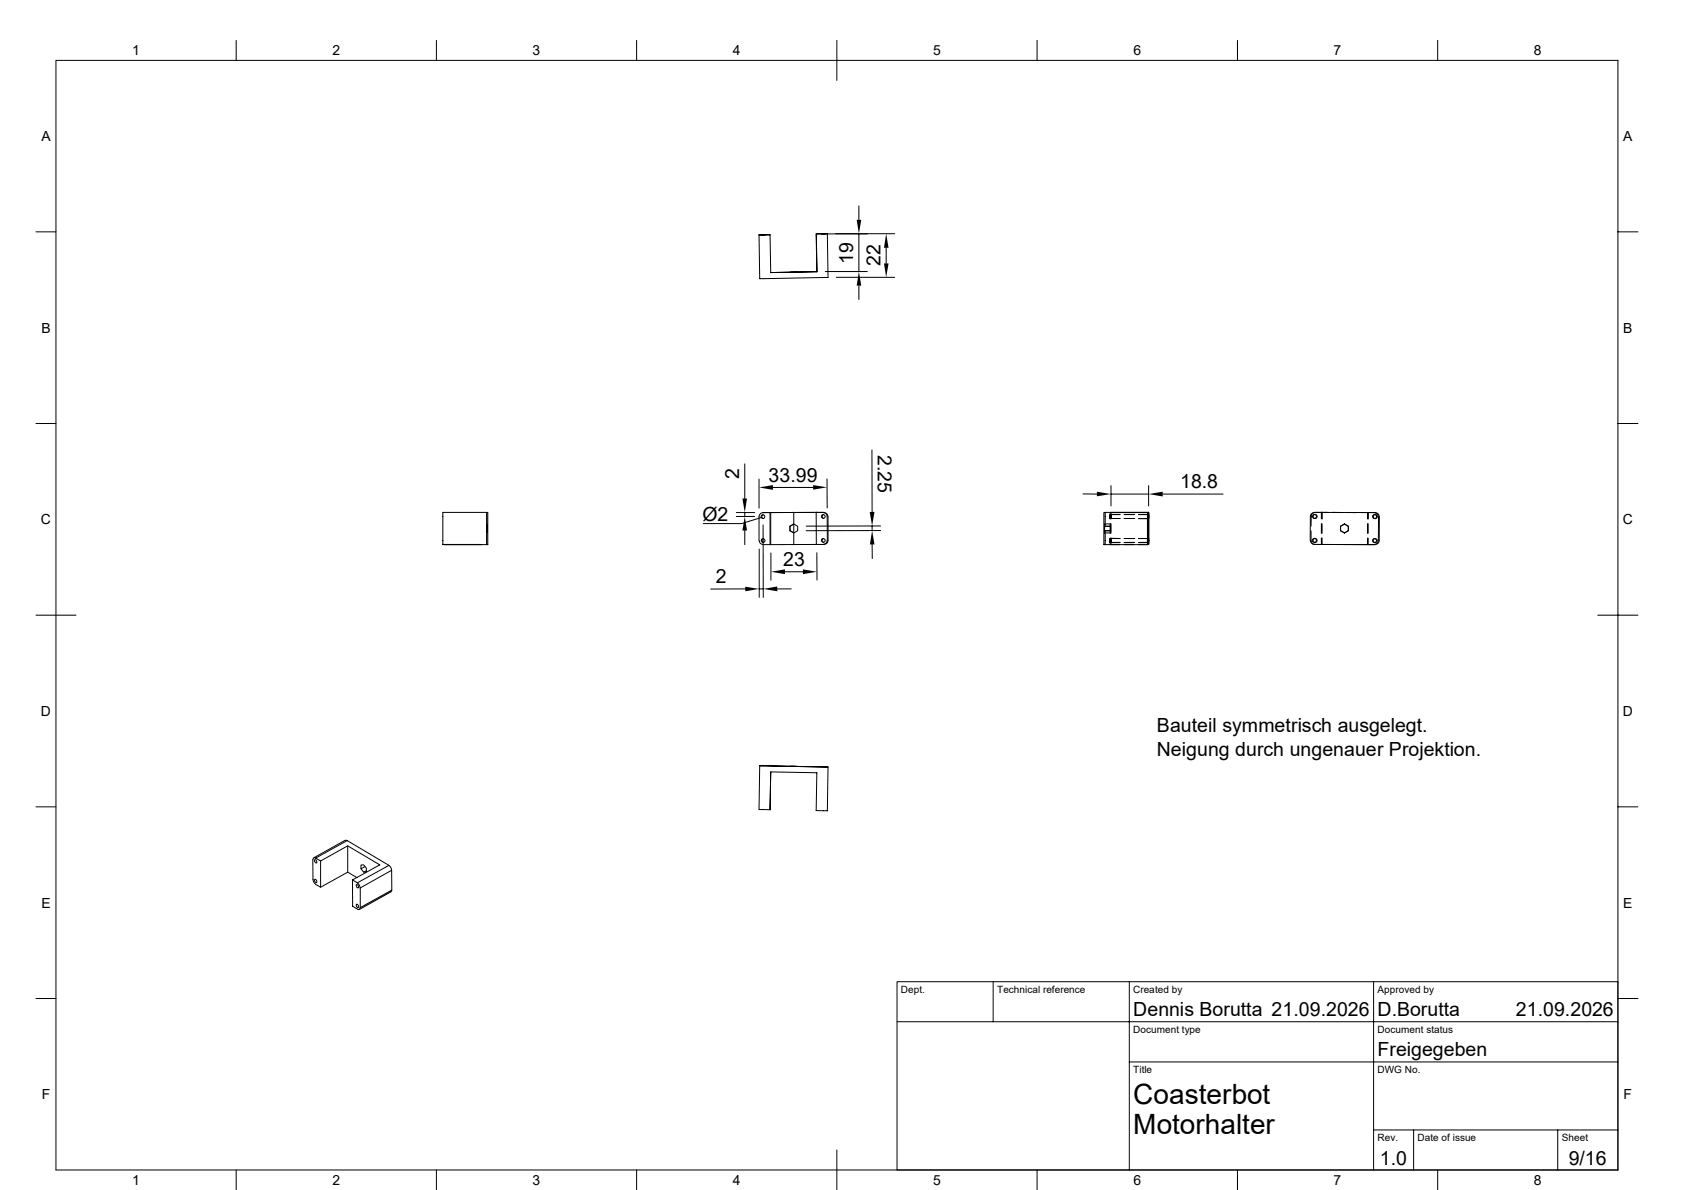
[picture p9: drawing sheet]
<svg xmlns="http://www.w3.org/2000/svg" width="420mm" height="297mm" viewBox="0 0 420 297" stroke-linecap="round" stroke-linejoin="round" font-family="sans-serif">
<g fill="none" stroke="#000" stroke-width=".25">
<path d="M14 15.1h390v276.9h-390zM59 10.1v5M109 10.1v5M159 10.1v5M209 10.1v10M259 10.1v5M309 10.1v5M359 10.1v5M9 57.9h5M189.5 58.6h1zM189.5 58.6h.1M190 58.6h1z"/>
<path d="M190.5 58.6h1.8l.1 9.4 11.6-.2-.2-9.4 .2 9.4M192.3 58.5l-1.8 .1M203.8 58.4l2.8-.1 .2 11-17.1 .3-.2-11M205.1 58.3h1zM214.5 51.4v3.5M214.5 58.4v9.4M223.4 58.3l-17.5 .1M404 57.9h5M197.2 67.9h2zM198.2 67.9h.1M199.2 67.9h.1M204 67.8l-11.6 .2"/>
<path d="M206.1 67.8h10.5M208.8 69.2h14.6M214.5 71.3v3.5M221.3 61.8v3.9M9 105.7h5M186 115.8v8.6M189.5 119.6v7.2M206.5 119.5v7.3M217.7 112.3l.1 15.5M404 105.7h5M110.8 135.9h.1M121.5 127.9h.3v8"/>
<path d="M121.5 127.9v8h.3M121.5 127.9h-10.9v8h11.2M121.6 132.5h.1M121.6 131.4h.1M121.7 130.8v2.2zM183.9 127.9h4.5M183.9 128.9h4.5M186 127.9v1M186 132.4v3.5M189.6 134.9l.1 .5 .8 .5M189.6 137v12.1M190.1 129.2l-4.9 1.5h-9.6"/>
<path d="M190.5 127.9h15.2l.9 .5 .1 .5M190.5 128l-.5 .1-.5 .8v6M190.5 127.9h13.5h-.2v8M190.5 131l.1 18.1M190.6 128.5a.48 .48 0 0 0-.4 .4 .48 .48 0 0 0 .4 .5M190.6 134.5a.48 .48 0 0 0-.4 .4 .48 .48 0 0 0 .4 .5M190.7 128h.1M192.3 127.9v8M192.4 127.9v8M192.5 138v6.8M193 121.7h10M197.2 132.5h.1"/>
<path d="M197.2 131.4h.1M197.2 131.4l1-.6 1 .6v1.1l-1 .5-1-.5zM198.2 130.8l-.9 .6v1.1l.9 .5M198.2 127.8v8.2M203.8 135.9h-13.3M203.8 135.9h2M204 138v6.8M205.6 127.9l.8 .5 .1 .5v6l-.3 .7-.6 .2M205.7 128.4a.48 .48 0 0 0-.4 .5 .48 .48 0 0 0 .4 .5M205.7 134.4a.48 .48 0 0 0-.4 .5 .48 .48 0 0 0 .4 .4M206.8 128.9v6l-.3 .7-.7 .2M217.8 135.9v3.5"/>
<path d="M217.8 131.3v1.1M219.9 132.4l-18.6 .1M219.9 131.3h-18.6M270.4 123.3h3.5M275.7 135.9h10.9M275.7 135.9h.1M275.8 130.8v.6zM275.8 131.4v1.6zM275.8 132.5h1.5M275.8 131.4h1.5M275.8 130.8h1.5M275.8 133h1.5"/>
<path d="M275.9 127.9l-.3 .2 .1 7.8M275.9 127.9h10.9M275.9 127.9l.1 3.4M276 132.5v2.6a.62 .62 0 0 1-.3 .8M277.2 134.4v1zM277.2 128.4v1zM277.2 129.4h2.5M277.2 134.4h2.3M277.2 128.4h2.3M277.2 134.3v1.6h.2M277.2 127.9v1.6M277.2 130.7v2.4"/>
<path d="M277.3 130.8v2.2zM277.4 121.2v5.1M277.4 123.3h9.4M277.4 127.9h9.4v8M277.4 127.9h-.2h9.4v8M277.4 135.9h2.2M277.4 127.9v1.6M277.4 130.7v2.4M277.4 134.3v1.6M277.5 128.4v1zM277.5 134.4v1zM277.5 128.4h2.2"/>
<path d="M277.5 134.4h2.2M279.7 135.4h-2.5M280.7 129.4h2.6M280.7 134.4h2.6M280.7 128.4h2.3M280.8 135.9h2.4M280.9 128.4h2.4M283.3 135.4h-2.6M284.2 134.4h2.6M284.2 128.4h2.4M284.2 129.5h2.4M284.4 135.9h2.4"/>
<path d="M284.5 128.4h2.3M284.5 129.4h2.3M286.6 135.9h.1M286.6 128.4v1.1zM286.6 134.4v1zM286.6 127.9v8M286.8 121.2v5.1M286.8 128.4v1zM286.8 134.4v1zM286.8 127.9v8M286.8 127.8v.1M286.8 135.8v.1"/>
<path d="M286.8 135.4h-2.6M290.3 123.3h15.1M327.4 132.5v2.4a1.01 1.01 0 0 0 .9 1M328.2 135.4h.1M328.2 135.9h15M328.2 128.4h.2M328.2 129.4h.2M328.2 134.4h.2M328.3 135.8h.1M329.9 129.5v-1.6h.3v1.6M329.9 134.3v1.6h13.5M329.9 130.7v2.4"/>
<path d="M330.1 134.3v1.6h-2M330.1 130.7v2.4M331.6 127.9h-3.2a1.01 1.01 0 0 0-1 1v2.4M332.7 127.9h2.4M334.7 131.4l1-.6 1 .6v1.1l-1 .5-1-.5zM335.7 130.7l-1 .6v1.2l1 .5M335.7 133h.1M335.7 130.8l1 .6v1.1l-1 .5M336.3 127.9h2.4M336.7 131.3v.1M336.7 132.4v.1M339.9 127.9h1.6"/>
<path d="M341.5 127.9h1.9M341.5 127.9v1.6M341.5 130.7v2.4M341.5 134.3v1.6M341.6 130.7v2.4M341.6 134.3v1.6M341.7 127.9v1.6M343.2 135.4h.2M343.2 129.4l.2 .1M343.2 128l.5 .1 .5 .8M343.2 127.9l-15.5 .2-.4 .3-.1 .5v6l.5 .8 .5 .1M343.2 127.9h.3"/>
<path d="M343.2 134.4h.2M343.2 128.4h.2M343.5 128l.6 .3 .3 .6v6l-.1 .5-.9 .5M344.2 128.9v6l-.3 .7-.7 .3M9 153.5h10M186.1 147h-8.6M189.6 147h1M194.1 147h3.5M196 142.7h4.5M398.9 153.5h10.1M189.7 191.1h1zM189.7 191.1l-.2 11h2.8l.1-9.4 11.6 .2-.2 9.4 2.7 .1"/>
<path d="M190.7 191.1l16.1 .3zM192.4 192.7l-.1 9.4M197.3 191.3h1.9zM197.3 191.2v.1M198.2 191.2v.1M206.8 191.4l-.2 11M9 201.4h5M78.1 214.5v5l.3 .7 .4 .5M78.6 219.5a.5 .5 0 0 1 .5 .3 .5 .5 0 0 1-.1 .5l-.4-.4zM78.6 214.5a.5 .5 0 0 1 .5 .4 .5 .5 0 0 1-.1 .5l-.4-.4zM78.8 214.2l1.3 .7 6.7-3.8 8 4.8-6.8 3.7 .1 6.6 1.3 .8 .4-.1 .1-.4M78.8 214.2l-.4-.1-.3 .4"/>
<path d="M80.1 214.9v6.5M86.7 209.8l10.4 6.2-7.9 4.3M86.7 209.8l-7.9 4.4M86.7 209.8h-.5l-7.9 4.3M86.8 211.1v6.6M88 219.6l1.2 .7M89.1 219l-2.3-1.3-6.7 3.7-1.3-.7M90.1 215.9h.7l.7 .8v.9l-.7 .1-.7-.9zM91.1 216.3l-1 .5M91.5 217.3l-.7 .4M97.1 216l.5 .5 .2 .8M97.8 217.2l-7.8 4.4v4.9l7.8-4.3"/>
<path d="M97.8 217.2v5M206.5 202.4h.1M404 201.4h5M89 220.8a.5 .5 0 0 1 .5 .3 .5 .5 0 0 1-.1 .5l-.4-.4zM89 225.7a.5 .5 0 0 1 .5 .3 .5 .5 0 0 1-.1 .5l-.4-.4zM89.2 220.4l.5 .5 .2 .7M97.6 222.6l-7.9 4.4M97.8 222.2l-.2 .4M9 249.2h5M224 255h180M248 245v10M282 245v47"/>
<path d="M343 245v47M404 245h-180v47M404 249.2h5M282 265h122M59 292v5M109 292v5M159 292v5M209 287v10M259 292v5M309 292v5M343 282h61M353 282v10"/>
<path d="M359 292v5M389 282v10"/>
<circle cx="190.5" cy="128.9" r=".48"/>
<circle cx="190.5" cy="134.9" r=".48"/>
<circle cx="205.6" cy="128.9" r=".48"/>
<circle cx="205.6" cy="134.9" r=".48"/>
<circle cx="328.2" cy="128.9" r=".5"/>
<circle cx="328.2" cy="134.9" r=".5"/>
<circle cx="328.4" cy="134.9" r=".51"/>
<circle cx="328.4" cy="128.9" r=".5"/>
<circle cx="343.2" cy="134.9" r=".48"/>
<circle cx="343.2" cy="128.9" r=".51"/>
<circle cx="343.4" cy="134.9" r=".48"/>
<circle cx="343.4" cy="128.9" r=".5"/>
</g>
<g fill="#000">
<path d="M213.9 54.9h1.2l-.6 3.5zM214.5 67.8l.6 3.5h-1.2zM220.7 65.7h1.2l-.6 3.5zM221.3 58.3l.6 3.5h-1.2zM186 128.9l.5 3.5h-1.1zM185.4 124.4h1.1l-.5 3.5zM189.5 121.7l3.5-.6v1.2zM203 121.1l3.5 .5-3.5 .6zM217.8 132.4l.6 3.5h-1.2zM217.2 127.8h1.2l-.6 3.5zM273.9 122.7l3.5 .6-3.5 .6zM286.8 123.3l3.5-.6v1.2z"/>
<path d="M186.1 146.4l3.5 .6-3.5 .6zM190.6 147l3.5-.6v1.2zM192.5 142.7l3.5-.6v1.2zM200.5 142.1l3.5 .6-3.5 .6z"/>
</g>
<g font-size="7">
<text x="283" y="275.5">Coasterbot</text>
<text x="283" y="283">Motorhalter</text>
</g>
<g font-size="4.9">
<text x="213" y="66" transform="rotate(-90 213 66)">19</text>
<text x="219.9" y="66.4" transform="rotate(-90 219.9 66.4)">22</text>
<text x="219.2" y="113.6" transform="rotate(90 219.2 113.6)">2.25</text>
<text x="184.5" y="119.7" transform="rotate(-90 184.5 119.7)">2</text>
<text x="191.9" y="120.2">33.99</text>
<text x="294.7" y="121.8">18.8</text>
<text x="175.4" y="130">Ø2</text>
<text x="195.5" y="141.3">23</text>
<text x="178.7" y="145.6">2</text>
<text x="288.8" y="182.8">Bauteil symmetrisch ausgelegt.</text>
<text x="288.8" y="188.6">Neigung durch ungenauer Projektion.</text>
<text x="283" y="253.5">Dennis Borutta 21.09.2026</text>
<text x="344" y="253.5">D.Borutta</text>
<text x="378.5" y="253.5">21.09.2026</text>
<text x="344" y="263.5">Freigegeben</text>
<text x="344.5" y="290.7">1.0</text>
<text x="391.7" y="290.7">9/16</text>
</g>
<g font-size="3.5">
<text x="33" y="13.8">1</text>
<text x="83" y="13.8">2</text>
<text x="133" y="13.8">3</text>
<text x="183" y="13.8">4</text>
<text x="233" y="13.8">5</text>
<text x="283" y="13.8">6</text>
<text x="333" y="13.8">7</text>
<text x="383" y="13.8">8</text>
<text x="10.3" y="35.2">A</text>
<text x="405.3" y="35.2">A</text>
<text x="10.3" y="83.1">B</text>
<text x="405.3" y="83.1">B</text>
<text x="10.2" y="130.9">C</text>
<text x="405.2" y="130.9">C</text>
<text x="10.2" y="178.7">D</text>
<text x="405.2" y="178.7">D</text>
<text x="10.3" y="226.5">E</text>
<text x="405.3" y="226.5">E</text>
<text x="10.4" y="274.4">F</text>
<text x="405.4" y="274.4">F</text>
<text x="33" y="295.8">1</text>
<text x="83" y="295.8">2</text>
<text x="133" y="295.8">3</text>
<text x="183" y="295.8">4</text>
<text x="233" y="295.7">5</text>
<text x="283" y="295.8">6</text>
<text x="333" y="295.8">7</text>
<text x="383" y="295.8">8</text>
</g>
<g font-size="2.5">
<text x="225" y="247.8">Dept.</text>
<text x="249" y="247.8">Technical reference</text>
<text x="283" y="247.8">Created by</text>
<text x="344" y="247.8">Approved by</text>
<text x="283" y="257.9">Document type</text>
<text x="344" y="257.9">Document status</text>
<text x="283" y="267.8">Title</text>
<text x="344" y="267.8">DWG No.</text>
<text x="344" y="284.8">Rev.</text>
<text x="354" y="284.8">Date of issue</text>
<text x="390" y="284.8">Sheet</text>
</g>
</svg>
